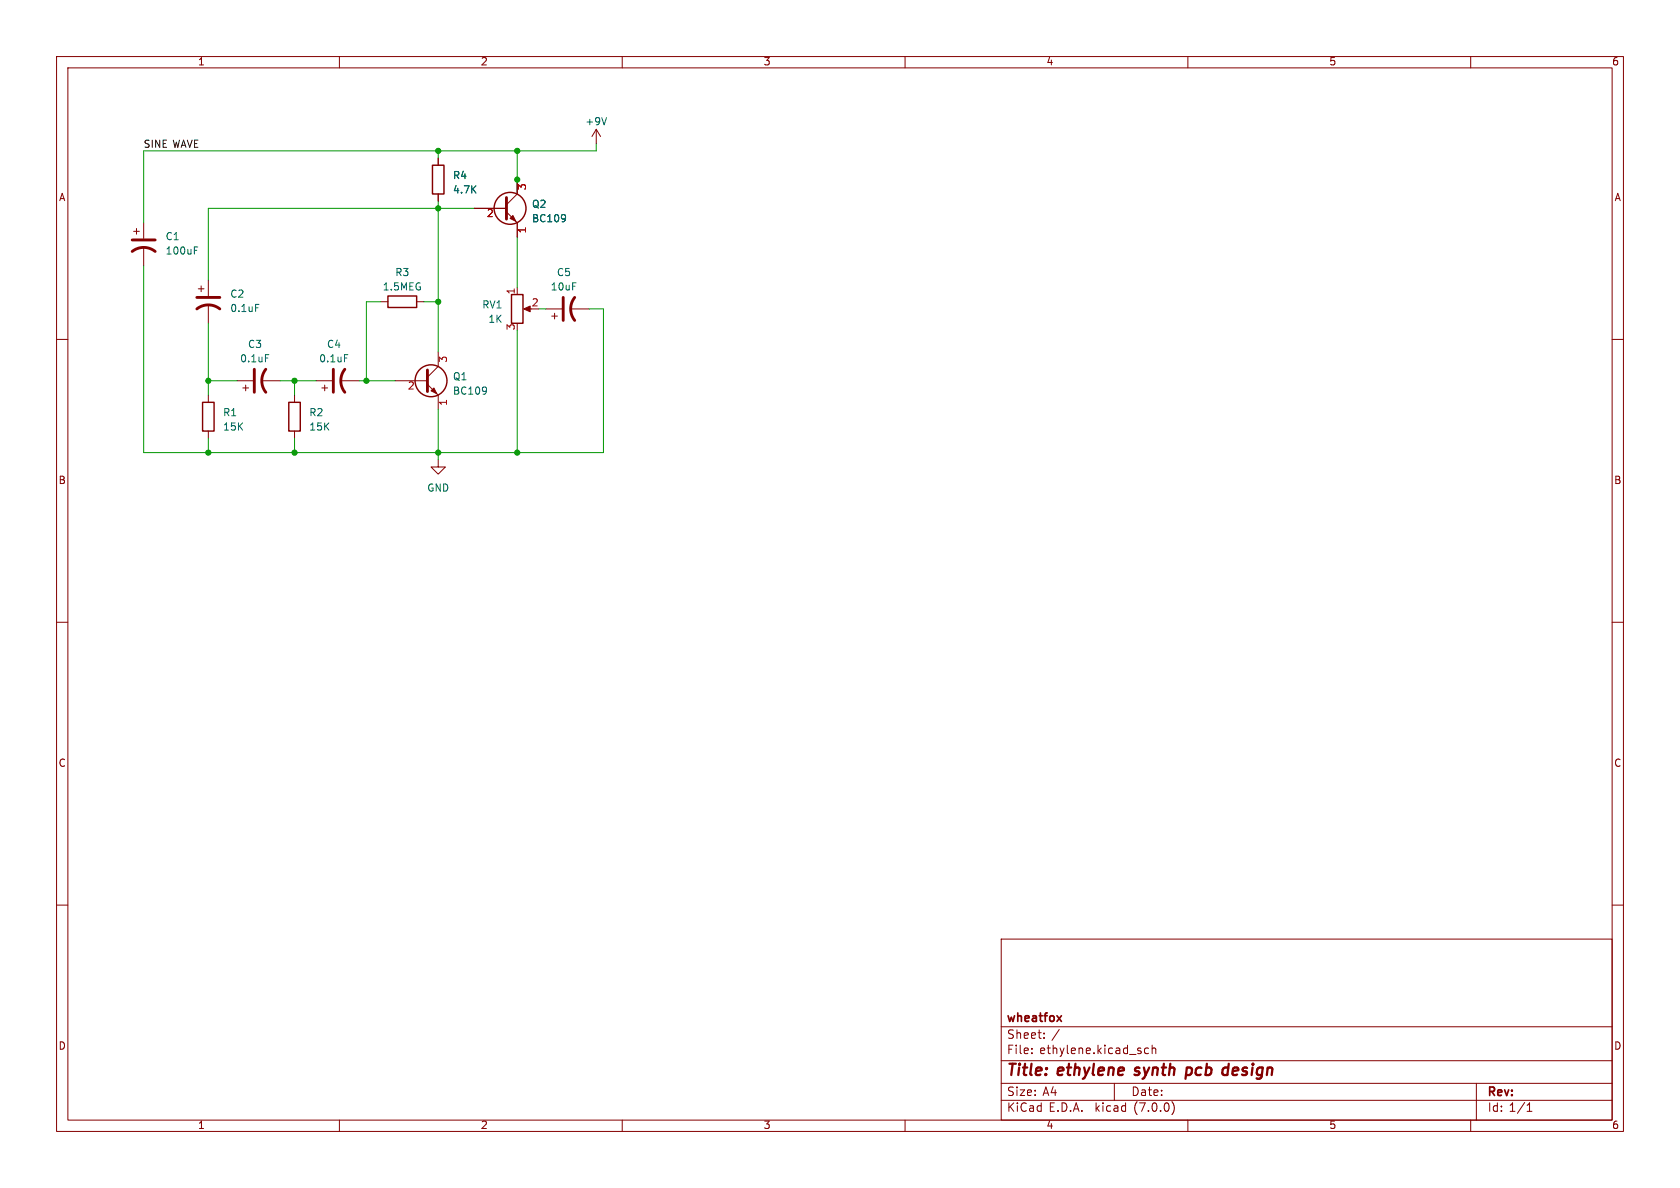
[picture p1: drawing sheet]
<svg xmlns="http://www.w3.org/2000/svg" width="297mm" height="210mm" viewBox="0 0 297 210" stroke-linecap="round" stroke-linejoin="round" font-family="sans-serif">
<g fill="none" stroke="#840000" stroke-width=".18">
<path d="M10 10h277v190h-277zM12 12h273v186h-273zM60 10v2M110 10v2M160 10v2M210 10v2M260 10v2M25.4 39.4v2.8M77.5 27.9v1.3M77.5 34.3v1.3M83.8 36.8h5.7M89.5 37.5l1.9 1.9v2.5"/>
<path d="M91.4 31.8v2.5l-1.9 1.9M105.4 22.9l-.8 1.2M105.4 22.9v2.5M105.4 22.9l.8 1.2M10 60h2M23.6 40.9h1M24.1 40.4v1M25.4 43.7v3.3M35.1 51.1h1M35.6 50.5v1.1M36.8 49.5v2.8M36.8 53.8v3.4"/>
<path d="M67.3 53.3h1.3M73.7 53.3h1.2M91.4 50.8v1.3M93 54.6h1M96.5 54.6h2.8M97.5 55.9h1.1M98 55.4v1M100.8 54.6h3.3M285 60h2M36.8 69.9v1.2M36.8 76.2v1.3M41.9 67.3h2.8"/>
<path d="M42.9 68.6h1M43.4 68.1v1M46.2 67.3h3.3M52.1 69.9v1.2M52.1 76.2v1.3M55.9 67.3h2.8M56.9 68.6h1M57.4 68.1v1M60.2 67.3h3.3M69.8 67.3h5.8M75.6 67.9l1.9 2v2.5M77.5 62.2v2.6l-1.9 1.9"/>
<path d="M77.5 81.3v1.3h1.2l-1.2 1.2-1.3-1.2h1.3M10 110h2M285 110h2M10 160h2M285 160h2M177 166h108v32h-108zM60 198v2M110 198v2M160 198v2M177 194.5h108M177 191.5h108M177 187.5h108"/>
<path d="M177 181.5h108M182.4 186.1v.2M182.4 185.3v.2M184.6 183.4v.2M184.6 182.6v.2M197 191.5v3M203 185.3h-.4l-.3 .2v.5l.2 .2h.5M203.7 185.4l.2-.1h.4v1M203.7 184.8v1.5M207.2 194.7a1.72 1.72 0 0 1 0 2.3M210 198v2M260 198v2"/>
<path d="M261 191.5v6.5M270 196.5h.8M270 195.4l.4-.4v1.5"/>
</g>
<path d="M209.7 189.9l.5 .1M209.8 188.7l-.2 2M210.4 188.7l-.6 .1M217 188.7l.1 .1M217.2 188l-.2 2" fill="none" stroke="#840000" stroke-width=".4"/>
<g fill="none" stroke="#840000" stroke-width=".25">
<path d="M76.5 29.2h2v5.1h-2zM68.6 52.3h5.1v2.1h-5.1zM90.4 52.1h2.1v5.1h-2.1zM35.8 71.1h2v5.1h-2zM51.1 71.1h2v5.1h-2z"/>
<circle cx="90.2" cy="36.8" r="2.82"/>
<circle cx="76.2" cy="67.3" r="2.82"/>
</g>
<path d="M89.5 34.9v3.8M23.4 44.5a3.3 3.3 0 0 1 4 0M23.4 42.4h4M34.8 54.6a3.3 3.3 0 0 1 4.1 0M34.8 52.6h4.1M99.6 52.6v4M101.6 52.6a3.3 3.3 0 0 0 0 4M45 65.3v4M47 65.3a3.3 3.3 0 0 0 0 4M58.9 65.3v4M61 65.3a3.3 3.3 0 0 0 0 4M75.6 65.4v3.8" fill="none" stroke="#840000" stroke-width=".51"/>
<g fill="#840000" stroke="#840000" stroke-width=".18">
<path d="M90.2 38.6l.5-.5 .5 1z"/>
<path d="M92.6 54.6l1.1-.5v1z"/>
<path d="M76.7 68.6l.5 1-1-.5z"/>
</g>
<path d="M99.9 38.1v.8M100 38.5l-.1 .1M107.2 20.8l-.4 1.3M34.4 43.6h.6M45.2 53.8h.6M46.9 62.7h.6M60.9 62.7h.6M85.9 68.5v.9M86 69l-.1 .1" fill="none" stroke="#006464" stroke-width=".18"/>
<g fill="none" stroke="#009600" stroke-width=".18">
<path d="M77.5 26.7v1.2M77.5 35.6v26.6M83.8 36.8h-47v12.7M91.4 26.7v7.6M105.4 25.4v1.3h-80v12.7M25.4 47v33h81.3v-25.4h-2.6M36.8 57.2v12.7M67.3 53.3h-2.5v14M74.9 53.3h2.6M91.4 41.9v8.9M91.4 58.4v21.6M95.2 54.6h1.3"/>
<path d="M36.8 67.3h5.1M36.8 77.5v2.5M49.5 67.3h6.4M52.1 67.3v2.6M52.1 77.5v2.5M63.5 67.3h6.3M77.5 72.4v8.9"/>
</g>
<g fill="#009600" stroke="#009600" stroke-width=".18">
<circle cx="52.1" cy="80" r=".46"/>
<circle cx="36.8" cy="67.3" r=".46"/>
<circle cx="52.1" cy="67.3" r=".46"/>
<circle cx="64.8" cy="67.3" r=".46"/>
<circle cx="36.8" cy="80" r=".46"/>
<circle cx="77.5" cy="80" r=".46"/>
<circle cx="91.4" cy="80" r=".46"/>
<circle cx="91.4" cy="31.8" r=".46"/>
<circle cx="77.5" cy="26.7" r=".46"/>
<circle cx="77.5" cy="36.8" r=".46"/>
<circle cx="91.4" cy="26.7" r=".46"/>
<circle cx="77.5" cy="53.3" r=".46"/>
</g>
<g font-size="2.8" fill="#840000">
<text x="178" y="190.8">Title:</text>
<text x="187.1" y="190.8">ethylene</text>
<text x="201.3" y="190.8">synth</text>
<text x="211" y="190.8">pcb</text>
<text x="218" y="190.8">design</text>
</g>
<g font-size="2.1" fill="#840000">
<text x="178" y="183.9">Sheet:</text>
<text x="178" y="181.1">wheatfox</text>
<text x="185.9" y="183.9">/</text>
<text x="178" y="186.6">File:</text>
<text x="183.8" y="186.6">ethylene.kicad_sch</text>
<text x="178" y="196.8">KiCad</text>
<text x="178" y="194">Size:</text>
<text x="184.3" y="194">A4</text>
<text x="185.4" y="196.8">E.D.A.</text>
<text x="193.7" y="196.8">kicad</text>
<text x="200" y="194">Date:</text>
<text x="200.6" y="196.8">(7.0.0)</text>
<text x="263" y="194.2">Rev:</text>
<text x="263" y="196.8">Id: 1/1</text>
</g>
<g font-size="1.8" fill="#840000">
<text x="35" y="11.8">1</text>
<text x="85" y="11.8">2</text>
<text x="135" y="11.8">3</text>
<text x="185" y="11.8">4</text>
<text x="235" y="11.8">5</text>
<text x="285" y="11.8">6</text>
<text x="10.4" y="35.8">A</text>
<text x="285.4" y="35.8">A</text>
<text x="10.3" y="85.8">B</text>
<text x="285.3" y="85.8">B</text>
<text x="10.3" y="135.8">C</text>
<text x="285.3" y="135.8">C</text>
<text x="10.3" y="185.8">D</text>
<text x="285.3" y="185.8">D</text>
<text x="35" y="199.8">1</text>
<text x="85" y="199.8">2</text>
<text x="135" y="199.8">3</text>
<text x="185" y="199.8">4</text>
<text x="235" y="199.8">5</text>
<text x="285" y="199.8">6</text>
</g>
<g font-size="1.8" fill="#006464">
<text x="103.4" y="22.4">+9V</text>
<text x="80" y="31.9">R4</text>
<text x="80" y="34.5">4.7K</text>
<text x="94" y="37">Q2</text>
<text x="94" y="39.6">BC109</text>
<text x="29.2" y="42.7">C1</text>
<text x="29.2" y="45.3">100uF</text>
<text x="40.6" y="52.9">C2</text>
<text x="67.6" y="51.6">1.5MEG</text>
<text x="69.8" y="49.1">R3</text>
<text x="97.3" y="51.6">10uF</text>
<text x="98.4" y="49.1">C5</text>
<text x="40.6" y="55.4">0.1uF</text>
<text x="85.2" y="54.8">RV1</text>
<text x="86.3" y="57.3">1K</text>
<text x="42.4" y="64.3">0.1uF</text>
<text x="43.8" y="61.8">C3</text>
<text x="56.4" y="64.3">0.1uF</text>
<text x="57.8" y="61.8">C4</text>
<text x="80" y="67.5">Q1</text>
<text x="80" y="70">BC109</text>
<text x="39.4" y="73.9">R1</text>
<text x="39.4" y="76.4">15K</text>
<text x="54.6" y="73.9">R2</text>
<text x="54.6" y="76.4">15K</text>
<text x="75.5" y="87.2">GND</text>
</g>
<text font-size="1.8" fill="#0f0f0f" x="25.4" y="26.3">SINE WAVE</text>
<g font-size="1.8" fill="#a90000">
<text x="93.3" y="33.7" transform="rotate(-90 93.3 33.7)">3</text>
<text x="86" y="38.7">2</text>
<text x="93.3" y="41.3" transform="rotate(-90 93.3 41.3)">1</text>
<text x="91.2" y="52.1" transform="rotate(-90 91.2 52.1)">1</text>
<text x="91.2" y="58.5" transform="rotate(-90 91.2 58.5)">3</text>
<text x="93.9" y="54.4">2</text>
<text x="79.4" y="64.2" transform="rotate(-90 79.4 64.2)">3</text>
<text x="72" y="69.2">2</text>
<text x="79.4" y="71.8" transform="rotate(-90 79.4 71.8)">1</text>
</g>
</svg>
